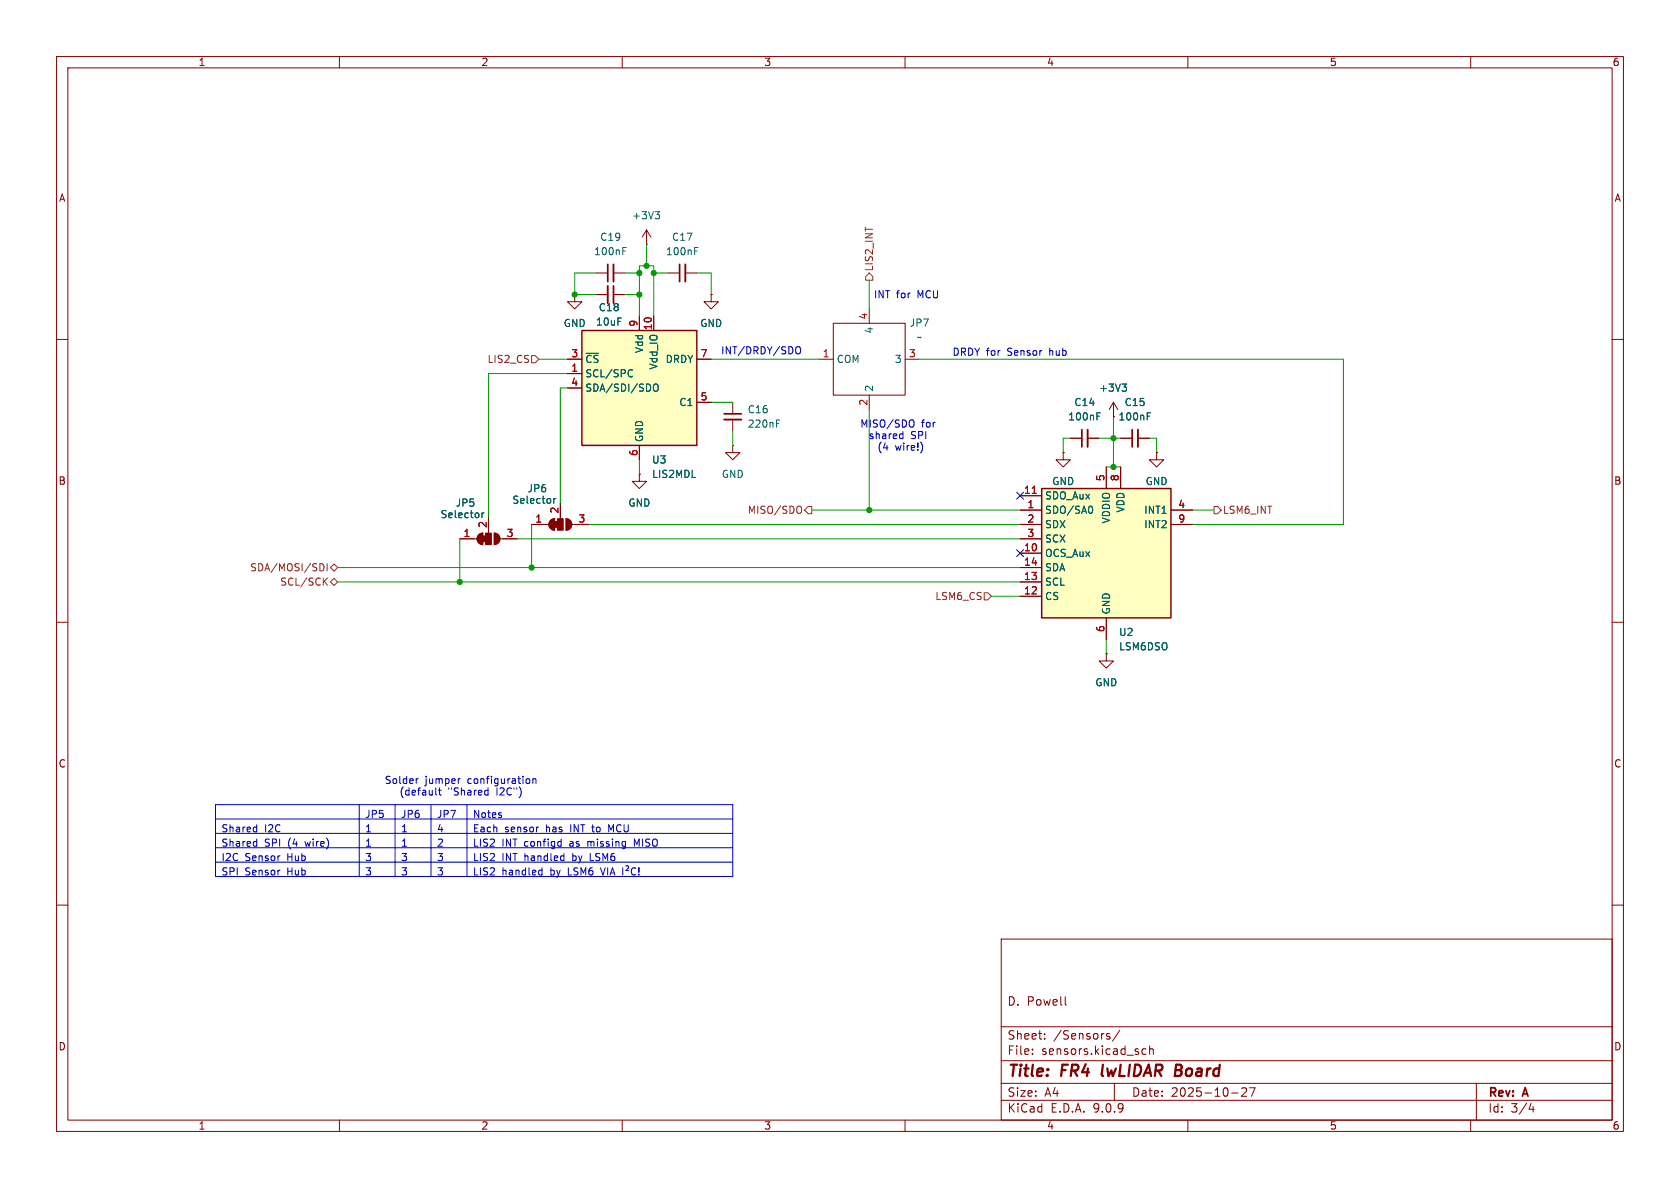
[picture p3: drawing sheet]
(kicad_sch
 (version 20250114)
 (generator "eeschema")
 (generator_version "9.0")
 (paper "A4")
 (title_block
  (title "FR4 lwLIDAR Board")
  (date "2025-10-27")
  (rev "A")
  (comment 1 "D. Powell"))
 (lib_symbols
  (symbol "Device:C_Small"
   (pin_numbers (hide yes))
   (pin_names
    (offset 0.254) (hide yes)) (exclude_from_sim no) (in_bom yes) (on_board yes)
   (property "Reference" "C" (at 0.254 1.778 0) (effects (font (size 1.27 1.27)) (justify left)))
   (property "Value" "C_Small" (at 0.254 -2.032 0) (effects (font (size 1.27 1.27)) (justify left)))
   (property "Footprint" "" (at 0 0 0) (effects (font (size 1.27 1.27)) (hide yes)))
   (property "Datasheet" "~" (at 0 0 0) (effects (font (size 1.27 1.27)) (hide yes)))
   (property "Description" "Unpolarized capacitor, small symbol" (at 0 0 0) (effects (font (size 1.27 1.27)) (hide yes)))
   (symbol "C_Small_0_1"
    (polyline (pts (xy -1.524 0.508) (xy 1.524 0.508)) (stroke (width 0.3048) (type default)) (fill (type none)))
    (polyline (pts (xy -1.524 -0.508) (xy 1.524 -0.508)) (stroke (width 0.3302) (type default)) (fill (type none))))
   (symbol "C_Small_1_1"
    (pin passive line (at 0 2.54 270) (length 2.032) (name "~" (effects (font (size 1.27 1.27)))) (number "1" (effects (font (size 1.27 1.27)))))
    (pin passive line (at 0 -2.54 90) (length 2.032) (name "~" (effects (font (size 1.27 1.27)))) (number "2" (effects (font (size 1.27 1.27))))))
   (embedded_fonts no))
  (symbol "Jumper:SolderJumper_3_Bridged12"
   (pin_names
    (offset 0) (hide yes)) (exclude_from_sim no) (in_bom no) (on_board yes)
   (property "Reference" "JP" (at -2.54 -2.54 0) (effects (font (size 1.27 1.27))))
   (property "Value" "SolderJumper_3_Bridged12" (at 0 2.794 0) (effects (font (size 1.27 1.27))))
   (property "Footprint" "" (at 0 0 0) (effects (font (size 1.27 1.27)) (hide yes)))
   (property "Datasheet" "~" (at 0 0 0) (effects (font (size 1.27 1.27)) (hide yes)))
   (property "Description" "3-pole Solder Jumper, pins 1+2 closed/bridged" (at 0 0 0) (effects (font (size 1.27 1.27)) (hide yes)))
   (symbol "SolderJumper_3_Bridged12_0_1"
    (polyline (pts (xy -2.54 0) (xy -2.032 0)) (stroke (width 0) (type default)) (fill (type none)))
    (polyline (pts (xy -1.016 1.016) (xy -1.016 -1.016)) (stroke (width 0) (type default)) (fill (type none)))
    (rectangle (start -1.016 0.508) (end -0.508 -0.508) (stroke (width 0) (type default)) (fill (type outline)))
    (arc (start -1.016 -1.016) (mid -2.0276 0) (end -1.016 1.016) (stroke (width 0) (type default)) (fill (type none)))
    (arc (start -1.016 -1.016) (mid -2.0276 0) (end -1.016 1.016) (stroke (width 0) (type default)) (fill (type outline)))
    (rectangle (start -0.508 1.016) (end 0.508 -1.016) (stroke (width 0) (type default)) (fill (type outline)))
    (polyline (pts (xy 0 -1.27) (xy 0 -1.016)) (stroke (width 0) (type default)) (fill (type none)))
    (arc (start 1.016 1.016) (mid 2.0276 0) (end 1.016 -1.016) (stroke (width 0) (type default)) (fill (type none)))
    (arc (start 1.016 1.016) (mid 2.0276 0) (end 1.016 -1.016) (stroke (width 0) (type default)) (fill (type outline)))
    (polyline (pts (xy 1.016 1.016) (xy 1.016 -1.016)) (stroke (width 0) (type default)) (fill (type none)))
    (polyline (pts (xy 2.54 0) (xy 2.032 0)) (stroke (width 0) (type default)) (fill (type none))))
   (symbol "SolderJumper_3_Bridged12_1_1"
    (pin passive line (at -5.08 0 0) (length 2.54) (name "A" (effects (font (size 1.27 1.27)))) (number "1" (effects (font (size 1.27 1.27)))))
    (pin passive line (at 0 -3.81 90) (length 2.54) (name "C" (effects (font (size 1.27 1.27)))) (number "2" (effects (font (size 1.27 1.27)))))
    (pin passive line (at 5.08 0 180) (length 2.54) (name "B" (effects (font (size 1.27 1.27)))) (number "3" (effects (font (size 1.27 1.27))))))
   (embedded_fonts no))
  (symbol "Sensor_Magnetic:LIS2MDL" (exclude_from_sim no) (in_bom yes) (on_board yes)
   (property "Reference" "U" (at -8.89 11.43 0) (effects (font (size 1.27 1.27))))
   (property "Value" "LIS2MDL" (at 7.62 11.43 0) (effects (font (size 1.27 1.27))))
   (property "Footprint" "Package_LGA:LGA-12_2x2mm_P0.5mm" (at 30.48 -7.62 0) (effects (font (size 1.27 1.27)) (hide yes)))
   (property "Datasheet" "https://www.st.com/resource/en/datasheet/lis2mdl.pdf" (at 38.1 -10.16 0) (effects (font (size 1.27 1.27)) (hide yes)))
   (property "Description" "Ultra-low-power, 3-axis digital output magnetometer, LGA-12" (at 0 0 0) (effects (font (size 1.27 1.27)) (hide yes)))
   (symbol "LIS2MDL_0_1"
    (rectangle (start -10.16 10.16) (end 10.16 -10.16) (stroke (width 0.254) (type default)) (fill (type background))))
   (symbol "LIS2MDL_1_1"
    (pin input line (at -12.7 5.08 0) (length 2.54) (name "~{CS}" (effects (font (size 1.27 1.27)))) (number "3" (effects (font (size 1.27 1.27)))))
    (pin input line (at -12.7 2.54 0) (length 2.54) (name "SCL/SPC" (effects (font (size 1.27 1.27)))) (number "1" (effects (font (size 1.27 1.27)))))
    (pin bidirectional line (at -12.7 0 0) (length 2.54) (name "SDA/SDI/SDO" (effects (font (size 1.27 1.27)))) (number "4" (effects (font (size 1.27 1.27)))))
    (pin no_connect line (at -10.16 -5.08 0) (length 2.54) (hide yes) (name "NC" (effects (font (size 1.27 1.27)))) (number "2" (effects (font (size 1.27 1.27)))))
    (pin no_connect line (at -10.16 -7.62 0) (length 2.54) (hide yes) (name "NC" (effects (font (size 1.27 1.27)))) (number "11" (effects (font (size 1.27 1.27)))))
    (pin power_in line (at 0 12.7 270) (length 2.54) (name "Vdd" (effects (font (size 1.27 1.27)))) (number "9" (effects (font (size 1.27 1.27)))))
    (pin power_in line (at 0 -12.7 90) (length 2.54) (name "GND" (effects (font (size 1.27 1.27)))) (number "6" (effects (font (size 1.27 1.27)))))
    (pin passive line (at 0 -12.7 90) (length 2.54) (hide yes) (name "GND" (effects (font (size 1.27 1.27)))) (number "8" (effects (font (size 1.27 1.27)))))
    (pin power_in line (at 2.54 12.7 270) (length 2.54) (name "Vdd_IO" (effects (font (size 1.27 1.27)))) (number "10" (effects (font (size 1.27 1.27)))))
    (pin no_connect line (at 10.16 -7.62 180) (length 2.54) (hide yes) (name "NC" (effects (font (size 1.27 1.27)))) (number "12" (effects (font (size 1.27 1.27)))))
    (pin output line (at 12.7 5.08 180) (length 2.54) (name "DRDY" (effects (font (size 1.27 1.27)))) (number "7" (effects (font (size 1.27 1.27))))
    (alternate "INT" output line)
    (alternate "SDO" output line))
    (pin power_out line (at 12.7 -2.54 180) (length 2.54) (name "C1" (effects (font (size 1.27 1.27)))) (number "5" (effects (font (size 1.27 1.27))))))
   (embedded_fonts no))
  (symbol "Sensor_Motion:LSM6DSM" (exclude_from_sim no) (in_bom yes) (on_board yes)
   (property "Reference" "U" (at -11.43 15.24 0) (effects (font (size 1.27 1.27)) (justify left)))
   (property "Value" "LSM6DSM" (at -11.43 12.7 0) (effects (font (size 1.27 1.27)) (justify left bottom)))
   (property "Footprint" "Package_LGA:LGA-14_3x2.5mm_P0.5mm_LayoutBorder3x4y" (at -10.16 -17.78 0) (effects (font (size 1.27 1.27)) (justify left) (hide yes)))
   (property "Datasheet" "https://www.st.com/resource/en/datasheet/lsm6dsm.pdf" (at 2.54 -16.51 0) (effects (font (size 1.27 1.27)) (hide yes)))
   (property "Description" "I2C/SPI, iNEMO inertial module: always-on 3D accelerometer and 3D gyroscope, with auxiliary SPI, 1.71V to 3.6V VCC" (at 0 0 0) (effects (font (size 1.27 1.27)) (hide yes)))
   (symbol "LSM6DSM_0_1"
    (rectangle (start 11.43 11.43) (end -11.43 -11.43) (stroke (width 0.254) (type default)) (fill (type background))))
   (symbol "LSM6DSM_1_1"
    (pin bidirectional line (at -15.24 10.16 0) (length 3.81) (name "SDO_Aux" (effects (font (size 1.27 1.27)))) (number "11" (effects (font (size 1.27 1.27)))))
    (pin bidirectional line (at -15.24 7.62 0) (length 3.81) (name "SDO/SA0" (effects (font (size 1.27 1.27)))) (number "1" (effects (font (size 1.27 1.27)))))
    (pin bidirectional line (at -15.24 5.08 0) (length 3.81) (name "SDX" (effects (font (size 1.27 1.27)))) (number "2" (effects (font (size 1.27 1.27)))))
    (pin input line (at -15.24 2.54 0) (length 3.81) (name "SCX" (effects (font (size 1.27 1.27)))) (number "3" (effects (font (size 1.27 1.27)))))
    (pin passive line (at -15.24 0 0) (length 3.81) (name "OCS_Aux" (effects (font (size 1.27 1.27)))) (number "10" (effects (font (size 1.27 1.27)))))
    (pin bidirectional line (at -15.24 -2.54 0) (length 3.81) (name "SDA" (effects (font (size 1.27 1.27)))) (number "14" (effects (font (size 1.27 1.27)))))
    (pin input line (at -15.24 -5.08 0) (length 3.81) (name "SCL" (effects (font (size 1.27 1.27)))) (number "13" (effects (font (size 1.27 1.27)))))
    (pin input line (at -15.24 -7.62 0) (length 3.81) (name "CS" (effects (font (size 1.27 1.27)))) (number "12" (effects (font (size 1.27 1.27)))))
    (pin power_in line (at 0 15.24 270) (length 3.81) (name "VDDIO" (effects (font (size 1.27 1.27)))) (number "5" (effects (font (size 1.27 1.27)))))
    (pin power_in line (at 0 -15.24 90) (length 3.81) (name "GND" (effects (font (size 1.27 1.27)))) (number "6" (effects (font (size 1.27 1.27)))))
    (pin passive line (at 0 -15.24 90) (length 3.81) (hide yes) (name "GND" (effects (font (size 1.27 1.27)))) (number "7" (effects (font (size 1.27 1.27)))))
    (pin power_in line (at 2.54 15.24 270) (length 3.81) (name "VDD" (effects (font (size 1.27 1.27)))) (number "8" (effects (font (size 1.27 1.27)))))
    (pin output line (at 15.24 7.62 180) (length 3.81) (name "INT1" (effects (font (size 1.27 1.27)))) (number "4" (effects (font (size 1.27 1.27)))))
    (pin output line (at 15.24 5.08 180) (length 3.81) (name "INT2" (effects (font (size 1.27 1.27)))) (number "9" (effects (font (size 1.27 1.27))))))
   (embedded_fonts no))
  (symbol "SolderJumpers:3way_selector" (exclude_from_sim no) (in_bom no) (on_board yes)
   (property "Reference" "J" (at 20.574 -9.652 0) (effects (font (size 1.27 1.27))))
   (property "Value" "" (at 0 0 0) (effects (font (size 1.27 1.27))))
   (property "Footprint" "" (at 0 0 0) (effects (font (size 1.27 1.27)) (hide yes)))
   (property "Datasheet" "" (at 0 0 0) (effects (font (size 1.27 1.27)) (hide yes)))
   (property "Description" "" (at 0 0 0) (effects (font (size 1.27 1.27)) (hide yes)))
   (symbol "3way_selector_1_1"
    (rectangle (start -6.35 6.35) (end 6.35 -6.35) (stroke (width 0) (type default)) (fill (type none)))
    (pin bidirectional line (at -8.89 0 0) (length 2.54) (name "4" (effects (font (size 1.27 1.27)))) (number "4" (effects (font (size 1.27 1.27)))))
    (pin bidirectional line (at 0 8.89 270) (length 2.54) (name "3" (effects (font (size 1.27 1.27)))) (number "3" (effects (font (size 1.27 1.27)))))
    (pin bidirectional line (at 0 -8.89 90) (length 2.54) (name "COM" (effects (font (size 1.27 1.27)))) (number "1" (effects (font (size 1.27 1.27)))))
    (pin bidirectional line (at 8.89 0 180) (length 2.54) (name "2" (effects (font (size 1.27 1.27)))) (number "2" (effects (font (size 1.27 1.27))))))
   (embedded_fonts no))
  (symbol "power:+3V3"
   (power)
   (pin_numbers (hide yes))
   (pin_names
    (offset 0) (hide yes)) (exclude_from_sim no) (in_bom yes) (on_board yes)
   (property "Reference" "#PWR" (at 0 -3.81 0) (effects (font (size 1.27 1.27)) (hide yes)))
   (property "Value" "+3V3" (at 0 3.556 0) (effects (font (size 1.27 1.27))))
   (property "Footprint" "" (at 0 0 0) (effects (font (size 1.27 1.27)) (hide yes)))
   (property "Datasheet" "" (at 0 0 0) (effects (font (size 1.27 1.27)) (hide yes)))
   (property "Description" "Power symbol creates a global label with name \"+3V3\"" (at 0 0 0) (effects (font (size 1.27 1.27)) (hide yes)))
   (symbol "+3V3_0_1"
    (polyline (pts (xy -0.762 1.27) (xy 0 2.54)) (stroke (width 0) (type default)) (fill (type none)))
    (polyline (pts (xy 0 2.54) (xy 0.762 1.27)) (stroke (width 0) (type default)) (fill (type none)))
    (polyline (pts (xy 0 0) (xy 0 2.54)) (stroke (width 0) (type default)) (fill (type none))))
   (symbol "+3V3_1_1"
    (pin power_in line (at 0 0 90) (length 0) (name "~" (effects (font (size 1.27 1.27)))) (number "1" (effects (font (size 1.27 1.27))))))
   (embedded_fonts no))
  (symbol "power:GND"
   (power)
   (pin_numbers (hide yes))
   (pin_names
    (offset 0) (hide yes)) (exclude_from_sim no) (in_bom yes) (on_board yes)
   (property "Reference" "#PWR" (at 0 -6.35 0) (effects (font (size 1.27 1.27)) (hide yes)))
   (property "Value" "GND" (at 0 -3.81 0) (effects (font (size 1.27 1.27))))
   (property "Footprint" "" (at 0 0 0) (effects (font (size 1.27 1.27)) (hide yes)))
   (property "Datasheet" "" (at 0 0 0) (effects (font (size 1.27 1.27)) (hide yes)))
   (property "Description" "Power symbol creates a global label with name \"GND\" , ground" (at 0 0 0) (effects (font (size 1.27 1.27)) (hide yes)))
   (symbol "GND_0_1"
    (polyline (pts (xy 0 0) (xy 0 -1.27) (xy 1.27 -1.27) (xy 0 -2.54) (xy -1.27 -1.27) (xy 0 -1.27)) (stroke (width 0) (type default)) (fill (type none))))
   (symbol "GND_1_1"
    (pin power_in line (at 0 0 270) (length 0) (name "~" (effects (font (size 1.27 1.27)))) (number "1" (effects (font (size 1.27 1.27))))))
   (embedded_fonts no)))
 (text "MISO/SDO for \nshared SPI \n(4 wire!)"
  (exclude_from_sim no)
  (at 159.258 77.216 0)
  (effects (font (size 1.27 1.27))))
 (text "INT for MCU"
  (exclude_from_sim no)
  (at 160.274 52.324 0)
  (effects (font (size 1.27 1.27))))
 (text "DRDY for Sensor hub"
  (exclude_from_sim no)
  (at 178.562 62.484 0)
  (effects (font (size 1.27 1.27))))
 (text "Solder jumper configuration\n(default \"Shared I2C\")"
  (exclude_from_sim no)
  (at 81.534 139.192 0)
  (effects (font (size 1.27 1.27))))
 (text "INT/DRDY/SDO"
  (exclude_from_sim no)
  (at 134.62 62.23 0)
  (effects (font (size 1.27 1.27))))
 (junction
  (at 196.85 82.55)
  (diameter 0)
  (color 0 0 0 0))
 (junction
  (at 114.3 46.99)
  (diameter 0)
  (color 0 0 0 0))
 (junction
  (at 93.98 100.33)
  (diameter 0)
  (color 0 0 0 0))
 (junction
  (at 113.03 52.07)
  (diameter 0)
  (color 0 0 0 0))
 (junction
  (at 81.28 102.87)
  (diameter 0)
  (color 0 0 0 0))
 (junction
  (at 196.85 77.47)
  (diameter 0)
  (color 0 0 0 0))
 (junction
  (at 113.03 48.26)
  (diameter 0)
  (color 0 0 0 0))
 (junction
  (at 101.6 52.07)
  (diameter 0)
  (color 0 0 0 0))
 (junction
  (at 115.57 48.26)
  (diameter 0)
  (color 0 0 0 0))
 (junction
  (at 153.67 90.17)
  (diameter 0)
  (color 0 0 0 0))
 (no_connect
  (at 180.34 97.79))
 (no_connect
  (at 180.34 87.63))
 (wire
  (pts (xy 95.25 63.5) (xy 100.33 63.5))
  (stroke (width 0) (type default)))
 (wire
  (pts (xy 143.51 90.17) (xy 153.67 90.17))
  (stroke (width 0) (type default)))
 (wire
  (pts (xy 196.85 82.55) (xy 198.12 82.55))
  (stroke (width 0) (type default)))
 (wire
  (pts (xy 129.54 76.2) (xy 129.54 78.74))
  (stroke (width 0) (type default)))
 (wire
  (pts (xy 153.67 49.53) (xy 153.67 54.61))
  (stroke (width 0) (type default)))
 (wire
  (pts (xy 162.56 63.5) (xy 237.49 63.5))
  (stroke (width 0) (type default)))
 (wire
  (pts (xy 104.14 92.71) (xy 180.34 92.71))
  (stroke (width 0) (type default)))
 (wire
  (pts (xy 59.69 102.87) (xy 81.28 102.87))
  (stroke (width 0) (type default)))
 (wire
  (pts (xy 91.44 95.25) (xy 180.34 95.25))
  (stroke (width 0) (type default)))
 (wire
  (pts (xy 59.69 100.33) (xy 93.98 100.33))
  (stroke (width 0) (type default)))
 (wire
  (pts (xy 113.03 48.26) (xy 113.03 52.07))
  (stroke (width 0) (type default)))
 (wire
  (pts (xy 81.28 102.87) (xy 180.34 102.87))
  (stroke (width 0) (type default)))
 (wire
  (pts (xy 113.03 81.28) (xy 113.03 83.82))
  (stroke (width 0) (type default)))
 (wire
  (pts (xy 101.6 48.26) (xy 101.6 52.07))
  (stroke (width 0) (type default)))
 (wire
  (pts (xy 175.26 105.41) (xy 180.34 105.41))
  (stroke (width 0) (type default)))
 (wire
  (pts (xy 204.47 77.47) (xy 204.47 80.01))
  (stroke (width 0) (type default)))
 (wire
  (pts (xy 237.49 92.71) (xy 210.82 92.71))
  (stroke (width 0) (type default)))
 (wire
  (pts (xy 105.41 48.26) (xy 101.6 48.26))
  (stroke (width 0) (type default)))
 (wire
  (pts (xy 187.96 77.47) (xy 189.23 77.47))
  (stroke (width 0) (type default)))
 (wire
  (pts (xy 125.73 71.12) (xy 129.54 71.12))
  (stroke (width 0) (type default)))
 (wire
  (pts (xy 114.3 46.99) (xy 113.03 46.99))
  (stroke (width 0) (type default)))
 (wire
  (pts (xy 125.73 63.5) (xy 144.78 63.5))
  (stroke (width 0) (type default)))
 (wire
  (pts (xy 237.49 63.5) (xy 237.49 92.71))
  (stroke (width 0) (type default)))
 (wire
  (pts (xy 114.3 43.18) (xy 114.3 46.99))
  (stroke (width 0) (type default)))
 (wire
  (pts (xy 113.03 46.99) (xy 113.03 48.26))
  (stroke (width 0) (type default)))
 (wire
  (pts (xy 115.57 48.26) (xy 115.57 55.88))
  (stroke (width 0) (type default)))
 (wire
  (pts (xy 101.6 52.07) (xy 105.41 52.07))
  (stroke (width 0) (type default)))
 (wire
  (pts (xy 187.96 80.01) (xy 187.96 77.47))
  (stroke (width 0) (type default)))
 (wire
  (pts (xy 196.85 77.47) (xy 198.12 77.47))
  (stroke (width 0) (type default)))
 (wire
  (pts (xy 194.31 77.47) (xy 196.85 77.47))
  (stroke (width 0) (type default)))
 (wire
  (pts (xy 81.28 95.25) (xy 81.28 102.87))
  (stroke (width 0) (type default)))
 (wire
  (pts (xy 125.73 48.26) (xy 123.19 48.26))
  (stroke (width 0) (type default)))
 (wire
  (pts (xy 93.98 92.71) (xy 93.98 100.33))
  (stroke (width 0) (type default)))
 (wire
  (pts (xy 125.73 52.07) (xy 125.73 48.26))
  (stroke (width 0) (type default)))
 (wire
  (pts (xy 115.57 46.99) (xy 115.57 48.26))
  (stroke (width 0) (type default)))
 (wire
  (pts (xy 110.49 48.26) (xy 113.03 48.26))
  (stroke (width 0) (type default)))
 (wire
  (pts (xy 100.33 66.04) (xy 86.36 66.04))
  (stroke (width 0) (type default)))
 (wire
  (pts (xy 195.58 113.03) (xy 195.58 115.57))
  (stroke (width 0) (type default)))
 (wire
  (pts (xy 204.47 77.47) (xy 203.2 77.47))
  (stroke (width 0) (type default)))
 (wire
  (pts (xy 86.36 66.04) (xy 86.36 91.44))
  (stroke (width 0) (type default)))
 (wire
  (pts (xy 99.06 68.58) (xy 99.06 88.9))
  (stroke (width 0) (type default)))
 (wire
  (pts (xy 113.03 52.07) (xy 113.03 55.88))
  (stroke (width 0) (type default)))
 (wire
  (pts (xy 153.67 72.39) (xy 153.67 90.17))
  (stroke (width 0) (type default)))
 (wire
  (pts (xy 110.49 52.07) (xy 113.03 52.07))
  (stroke (width 0) (type default)))
 (wire
  (pts (xy 196.85 77.47) (xy 196.85 82.55))
  (stroke (width 0) (type default)))
 (wire
  (pts (xy 115.57 48.26) (xy 118.11 48.26))
  (stroke (width 0) (type default)))
 (wire
  (pts (xy 93.98 100.33) (xy 180.34 100.33))
  (stroke (width 0) (type default)))
 (wire
  (pts (xy 196.85 73.66) (xy 196.85 77.47))
  (stroke (width 0) (type default)))
 (wire
  (pts (xy 114.3 46.99) (xy 115.57 46.99))
  (stroke (width 0) (type default)))
 (wire
  (pts (xy 210.82 90.17) (xy 214.63 90.17))
  (stroke (width 0) (type default)))
 (wire
  (pts (xy 196.85 82.55) (xy 195.58 82.55))
  (stroke (width 0) (type default)))
 (wire
  (pts (xy 99.06 68.58) (xy 100.33 68.58))
  (stroke (width 0) (type default)))
 (wire
  (pts (xy 153.67 90.17) (xy 180.34 90.17))
  (stroke (width 0) (type default)))
 (table
  (column_count 5)
  (border
   (external yes)
   (header yes) (stroke (width 0) (type solid)))
  (separators
   (rows yes)
   (cols yes) (stroke (width 0) (type solid)))
  (column_widths 25.4 6.35 6.35 6.35 46.99)
  (row_heights 2.54 2.54 2.54 2.54 2.54)
  (cells
   (table_cell "" (exclude_from_sim no) (at 38.1 142.24 0) (size 25.4 2.54)
    (margins 0.9525 0.9525 0.9525 0.9525)
    (span 1 1) (fill (type none)) (effects (font (size 1.27 1.27)) (justify left top)))
   (table_cell "JP5" (exclude_from_sim no) (at 63.5 142.24 0) (size 6.35 2.54)
    (margins 0.9525 0.9525 0.9525 0.9525)
    (span 1 1) (fill (type none)) (effects (font (size 1.27 1.27)) (justify left top)))
   (table_cell "JP6" (exclude_from_sim no) (at 69.85 142.24 0) (size 6.35 2.54)
    (margins 0.9525 0.9525 0.9525 0.9525)
    (span 1 1) (fill (type none)) (effects (font (size 1.27 1.27)) (justify left top)))
   (table_cell "JP7" (exclude_from_sim no) (at 76.2 142.24 0) (size 6.35 2.54)
    (margins 0.9525 0.9525 0.9525 0.9525)
    (span 1 1) (fill (type none)) (effects (font (size 1.27 1.27)) (justify left top)))
   (table_cell "Notes" (exclude_from_sim no) (at 82.55 142.24 0) (size 46.99 2.54)
    (margins 0.9525 0.9525 0.9525 0.9525)
    (span 1 1) (fill (type none)) (effects (font (size 1.27 1.27)) (justify left top)))
   (table_cell "Shared I2C" (exclude_from_sim no) (at 38.1 144.78 0) (size 25.4 2.54)
    (margins 0.9525 0.9525 0.9525 0.9525)
    (span 1 1) (fill (type none)) (effects (font (size 1.27 1.27)) (justify left top)))
   (table_cell "1" (exclude_from_sim no) (at 63.5 144.78 0) (size 6.35 2.54)
    (margins 0.9525 0.9525 0.9525 0.9525)
    (span 1 1) (fill (type none)) (effects (font (size 1.27 1.27)) (justify left top)))
   (table_cell "1" (exclude_from_sim no) (at 69.85 144.78 0) (size 6.35 2.54)
    (margins 0.9525 0.9525 0.9525 0.9525)
    (span 1 1) (fill (type none)) (effects (font (size 1.27 1.27)) (justify left top)))
   (table_cell "4" (exclude_from_sim no) (at 76.2 144.78 0) (size 6.35 2.54)
    (margins 0.9525 0.9525 0.9525 0.9525)
    (span 1 1) (fill (type none)) (effects (font (size 1.27 1.27)) (justify left top)))
   (table_cell "Each sensor has INT to MCU" (exclude_from_sim no) (at 82.55 144.78 0) (size 46.99 2.54)
    (margins 0.9525 0.9525 0.9525 0.9525)
    (span 1 1) (fill (type none)) (effects (font (size 1.27 1.27)) (justify left top)))
   (table_cell "Shared SPI (4 wire)" (exclude_from_sim no) (at 38.1 147.32 0) (size 25.4 2.54)
    (margins 0.9525 0.9525 0.9525 0.9525)
    (span 1 1) (fill (type none)) (effects (font (size 1.27 1.27)) (justify left top)))
   (table_cell "1" (exclude_from_sim no) (at 63.5 147.32 0) (size 6.35 2.54)
    (margins 0.9525 0.9525 0.9525 0.9525)
    (span 1 1) (fill (type none)) (effects (font (size 1.27 1.27)) (justify left top)))
   (table_cell "1" (exclude_from_sim no) (at 69.85 147.32 0) (size 6.35 2.54)
    (margins 0.9525 0.9525 0.9525 0.9525)
    (span 1 1) (fill (type none)) (effects (font (size 1.27 1.27)) (justify left top)))
   (table_cell "2" (exclude_from_sim no) (at 76.2 147.32 0) (size 6.35 2.54)
    (margins 0.9525 0.9525 0.9525 0.9525)
    (span 1 1) (fill (type none)) (effects (font (size 1.27 1.27)) (justify left top)))
   (table_cell "LIS2 INT configd as missing MISO" (exclude_from_sim no) (at 82.55 147.32 0) (size 46.99 2.54)
    (margins 0.9525 0.9525 0.9525 0.9525)
    (span 1 1) (fill (type none)) (effects (font (size 1.27 1.27)) (justify left top)))
   (table_cell "I2C Sensor Hub" (exclude_from_sim no) (at 38.1 149.86 0) (size 25.4 2.54)
    (margins 0.9525 0.9525 0.9525 0.9525)
    (span 1 1) (fill (type none)) (effects (font (size 1.27 1.27)) (justify left top)))
   (table_cell "3" (exclude_from_sim no) (at 63.5 149.86 0) (size 6.35 2.54)
    (margins 0.9525 0.9525 0.9525 0.9525)
    (span 1 1) (fill (type none)) (effects (font (size 1.27 1.27)) (justify left top)))
   (table_cell "3" (exclude_from_sim no) (at 69.85 149.86 0) (size 6.35 2.54)
    (margins 0.9525 0.9525 0.9525 0.9525)
    (span 1 1) (fill (type none)) (effects (font (size 1.27 1.27)) (justify left top)))
   (table_cell "3" (exclude_from_sim no) (at 76.2 149.86 0) (size 6.35 2.54)
    (margins 0.9525 0.9525 0.9525 0.9525)
    (span 1 1) (fill (type none)) (effects (font (size 1.27 1.27)) (justify left top)))
   (table_cell "LIS2 INT handled by LSM6" (exclude_from_sim no) (at 82.55 149.86 0) (size 46.99 2.54)
    (margins 0.9525 0.9525 0.9525 0.9525)
    (span 1 1) (fill (type none)) (effects (font (size 1.27 1.27)) (justify left top)))
   (table_cell "SPI Sensor Hub" (exclude_from_sim no) (at 38.1 152.4 0) (size 25.4 2.54)
    (margins 0.9525 0.9525 0.9525 0.9525)
    (span 1 1) (fill (type none)) (effects (font (size 1.27 1.27)) (justify left top)))
   (table_cell "3" (exclude_from_sim no) (at 63.5 152.4 0) (size 6.35 2.54)
    (margins 0.9525 0.9525 0.9525 0.9525)
    (span 1 1) (fill (type none)) (effects (font (size 1.27 1.27)) (justify left top)))
   (table_cell "3" (exclude_from_sim no) (at 69.85 152.4 0) (size 6.35 2.54)
    (margins 0.9525 0.9525 0.9525 0.9525)
    (span 1 1) (fill (type none)) (effects (font (size 1.27 1.27)) (justify left top)))
   (table_cell "3" (exclude_from_sim no) (at 76.2 152.4 0) (size 6.35 2.54)
    (margins 0.9525 0.9525 0.9525 0.9525)
    (span 1 1) (fill (type none)) (effects (font (size 1.27 1.27)) (justify left top)))
   (table_cell "LIS2 handled by LSM6 VIA I²C!" (exclude_from_sim no) (at 82.55 152.4 0) (size 46.99 2.54)
    (margins 0.9525 0.9525 0.9525 0.9525)
    (span 1 1) (fill (type none)) (effects (font (size 1.27 1.27)) (justify left top)))))
 (hierarchical_label "SCL{slash}SCK"
  (shape bidirectional)
  (at 59.69 102.87 180)
  (effects (font (size 1.27 1.27)) (justify right)))
 (hierarchical_label "LSM6_CS"
  (shape input)
  (at 175.26 105.41 180)
  (effects (font (size 1.27 1.27)) (justify right)))
 (hierarchical_label "LSM6_INT"
  (shape output)
  (at 214.63 90.17 0)
  (effects (font (size 1.27 1.27)) (justify left)))
 (hierarchical_label "MISO{slash}SDO"
  (shape output)
  (at 143.51 90.17 180)
  (effects (font (size 1.27 1.27)) (justify right)))
 (hierarchical_label "SDA{slash}MOSI{slash}SDI"
  (shape bidirectional)
  (at 59.69 100.33 180)
  (effects (font (size 1.27 1.27)) (justify right)))
 (hierarchical_label "LIS2_CS"
  (shape input)
  (at 95.25 63.5 180)
  (effects (font (size 1.27 1.27)) (justify right)))
 (hierarchical_label "LIS2_INT"
  (shape output)
  (at 153.67 49.53 90)
  (effects (font (size 1.27 1.27)) (justify left)))
 (symbol
  (lib_id "Device:C_Small")
  (at 129.54 73.66 0)
  (unit 1)
  (exclude_from_sim no)
  (in_bom yes)
  (on_board yes)
  (dnp no)
  (fields_autoplaced yes)
  (property "Reference" "C16" (at 132.08 72.3962 0) (effects (font (size 1.27 1.27)) (justify left)))
  (property "Value" "220nF" (at 132.08 74.9362 0) (effects (font (size 1.27 1.27)) (justify left)))
  (property "Footprint" "Capacitor_SMD:C_0603_1608Metric_Pad1.08x0.95mm_HandSolder" (at 129.54 73.66 0) (effects (font (size 1.27 1.27)) (hide yes)))
  (property "Datasheet" "~" (at 129.54 73.66 0) (effects (font (size 1.27 1.27)) (hide yes)))
  (property "Description" "Unpolarized capacitor, small symbol" (at 129.54 73.66 0) (effects (font (size 1.27 1.27)) (hide yes)))
  (pin "1")
  (pin "2"))
 (symbol
  (lib_id "power:GND")
  (at 204.47 80.01 0)
  (unit 1)
  (exclude_from_sim no)
  (in_bom yes)
  (on_board yes)
  (dnp no)
  (fields_autoplaced yes)
  (property "Reference" "#PWR043" (at 204.47 86.36 0) (effects (font (size 1.27 1.27)) (hide yes)))
  (property "Value" "GND" (at 204.47 85.09 0) (effects (font (size 1.27 1.27))))
  (property "Footprint" "" (at 204.47 80.01 0) (effects (font (size 1.27 1.27)) (hide yes)))
  (property "Datasheet" "" (at 204.47 80.01 0) (effects (font (size 1.27 1.27)) (hide yes)))
  (property "Description" "Power symbol creates a global label with name \"GND\" , ground" (at 204.47 80.01 0) (effects (font (size 1.27 1.27)) (hide yes)))
  (pin "1"))
 (symbol
  (lib_id "power:GND")
  (at 101.6 52.07 0)
  (unit 1)
  (exclude_from_sim no)
  (in_bom yes)
  (on_board yes)
  (dnp no)
  (fields_autoplaced yes)
  (property "Reference" "#PWR048" (at 101.6 58.42 0) (effects (font (size 1.27 1.27)) (hide yes)))
  (property "Value" "GND" (at 101.6 57.15 0) (effects (font (size 1.27 1.27))))
  (property "Footprint" "" (at 101.6 52.07 0) (effects (font (size 1.27 1.27)) (hide yes)))
  (property "Datasheet" "" (at 101.6 52.07 0) (effects (font (size 1.27 1.27)) (hide yes)))
  (property "Description" "Power symbol creates a global label with name \"GND\" , ground" (at 101.6 52.07 0) (effects (font (size 1.27 1.27)) (hide yes)))
  (pin "1"))
 (symbol
  (lib_id "power:GND")
  (at 129.54 78.74 0)
  (unit 1)
  (exclude_from_sim no)
  (in_bom yes)
  (on_board yes)
  (dnp no)
  (fields_autoplaced yes)
  (property "Reference" "#PWR047" (at 129.54 85.09 0) (effects (font (size 1.27 1.27)) (hide yes)))
  (property "Value" "GND" (at 129.54 83.82 0) (effects (font (size 1.27 1.27))))
  (property "Footprint" "" (at 129.54 78.74 0) (effects (font (size 1.27 1.27)) (hide yes)))
  (property "Datasheet" "" (at 129.54 78.74 0) (effects (font (size 1.27 1.27)) (hide yes)))
  (property "Description" "Power symbol creates a global label with name \"GND\" , ground" (at 129.54 78.74 0) (effects (font (size 1.27 1.27)) (hide yes)))
  (pin "1"))
 (symbol
  (lib_id "Device:C_Small")
  (at 107.95 48.26 90)
  (unit 1)
  (exclude_from_sim no)
  (in_bom yes)
  (on_board yes)
  (dnp no)
  (fields_autoplaced yes)
  (property "Reference" "C19" (at 107.9563 41.91 90) (effects (font (size 1.27 1.27))))
  (property "Value" "100nF" (at 107.9563 44.45 90) (effects (font (size 1.27 1.27))))
  (property "Footprint" "Capacitor_SMD:C_0603_1608Metric_Pad1.08x0.95mm_HandSolder" (at 107.95 48.26 0) (effects (font (size 1.27 1.27)) (hide yes)))
  (property "Datasheet" "~" (at 107.95 48.26 0) (effects (font (size 1.27 1.27)) (hide yes)))
  (property "Description" "Unpolarized capacitor, small symbol" (at 107.95 48.26 0) (effects (font (size 1.27 1.27)) (hide yes)))
  (pin "2")
  (pin "1"))
 (symbol
  (lib_id "Sensor_Motion:LSM6DSM")
  (at 195.58 97.79 0)
  (unit 1)
  (exclude_from_sim no)
  (in_bom yes)
  (on_board yes)
  (dnp no)
  (fields_autoplaced yes)
  (property "Reference" "U2" (at 197.7233 111.76 0) (effects (font (size 1.27 1.27)) (justify left)))
  (property "Value" "LSM6DSO" (at 197.7233 114.3 0) (effects (font (size 1.27 1.27)) (justify left)))
  (property "Footprint" "Package_LGA:LGA-14_3x2.5mm_P0.5mm_LayoutBorder3x4y" (at 185.42 115.57 0) (effects (font (size 1.27 1.27)) (justify left) (hide yes)))
  (property "Datasheet" "https://www.st.com/resource/en/datasheet/lsm6dsm.pdf" (at 198.12 114.3 0) (effects (font (size 1.27 1.27)) (hide yes)))
  (property "Description" "I2C/SPI, iNEMO inertial module: always-on 3D accelerometer and 3D gyroscope, with auxiliary SPI, 1.71V to 3.6V VCC" (at 195.58 97.79 0) (effects (font (size 1.27 1.27)) (hide yes)))
  (pin "1")
  (pin "2")
  (pin "11")
  (pin "13")
  (pin "7")
  (pin "10")
  (pin "5")
  (pin "6")
  (pin "9")
  (pin "8")
  (pin "4")
  (pin "12")
  (pin "3")
  (pin "14"))
 (symbol
  (lib_id "power:+3V3")
  (at 196.85 73.66 0)
  (unit 1)
  (exclude_from_sim no)
  (in_bom yes)
  (on_board yes)
  (dnp no)
  (fields_autoplaced yes)
  (property "Reference" "#PWR041" (at 196.85 77.47 0) (effects (font (size 1.27 1.27)) (hide yes)))
  (property "Value" "+3V3" (at 196.85 68.58 0) (effects (font (size 1.27 1.27))))
  (property "Footprint" "" (at 196.85 73.66 0) (effects (font (size 1.27 1.27)) (hide yes)))
  (property "Datasheet" "" (at 196.85 73.66 0) (effects (font (size 1.27 1.27)) (hide yes)))
  (property "Description" "Power symbol creates a global label with name \"+3V3\"" (at 196.85 73.66 0) (effects (font (size 1.27 1.27)) (hide yes)))
  (pin "1"))
 (symbol
  (lib_id "power:GND")
  (at 125.73 52.07 0)
  (unit 1)
  (exclude_from_sim no)
  (in_bom yes)
  (on_board yes)
  (dnp no)
  (fields_autoplaced yes)
  (property "Reference" "#PWR049" (at 125.73 58.42 0) (effects (font (size 1.27 1.27)) (hide yes)))
  (property "Value" "GND" (at 125.73 57.15 0) (effects (font (size 1.27 1.27))))
  (property "Footprint" "" (at 125.73 52.07 0) (effects (font (size 1.27 1.27)) (hide yes)))
  (property "Datasheet" "" (at 125.73 52.07 0) (effects (font (size 1.27 1.27)) (hide yes)))
  (property "Description" "Power symbol creates a global label with name \"GND\" , ground" (at 125.73 52.07 0) (effects (font (size 1.27 1.27)) (hide yes)))
  (pin "1"))
 (symbol
  (lib_id "Device:C_Small")
  (at 200.66 77.47 90)
  (unit 1)
  (exclude_from_sim no)
  (in_bom yes)
  (on_board yes)
  (dnp no)
  (fields_autoplaced yes)
  (property "Reference" "C15" (at 200.6663 71.12 90) (effects (font (size 1.27 1.27))))
  (property "Value" "100nF" (at 200.6663 73.66 90) (effects (font (size 1.27 1.27))))
  (property "Footprint" "Capacitor_SMD:C_0603_1608Metric_Pad1.08x0.95mm_HandSolder" (at 200.66 77.47 0) (effects (font (size 1.27 1.27)) (hide yes)))
  (property "Datasheet" "~" (at 200.66 77.47 0) (effects (font (size 1.27 1.27)) (hide yes)))
  (property "Description" "Unpolarized capacitor, small symbol" (at 200.66 77.47 0) (effects (font (size 1.27 1.27)) (hide yes)))
  (pin "2")
  (pin "1"))
 (symbol
  (lib_id "power:GND")
  (at 113.03 83.82 0)
  (unit 1)
  (exclude_from_sim no)
  (in_bom yes)
  (on_board yes)
  (dnp no)
  (fields_autoplaced yes)
  (property "Reference" "#PWR045" (at 113.03 90.17 0) (effects (font (size 1.27 1.27)) (hide yes)))
  (property "Value" "GND" (at 113.03 88.9 0) (effects (font (size 1.27 1.27))))
  (property "Footprint" "" (at 113.03 83.82 0) (effects (font (size 1.27 1.27)) (hide yes)))
  (property "Datasheet" "" (at 113.03 83.82 0) (effects (font (size 1.27 1.27)) (hide yes)))
  (property "Description" "Power symbol creates a global label with name \"GND\" , ground" (at 113.03 83.82 0) (effects (font (size 1.27 1.27)) (hide yes)))
  (pin "1"))
 (symbol
  (lib_id "Sensor_Magnetic:LIS2MDL")
  (at 113.03 68.58 0)
  (unit 1)
  (exclude_from_sim no)
  (in_bom yes)
  (on_board yes)
  (dnp no)
  (fields_autoplaced yes)
  (property "Reference" "U3" (at 115.1733 81.28 0) (effects (font (size 1.27 1.27)) (justify left)))
  (property "Value" "LIS2MDL" (at 115.1733 83.82 0) (effects (font (size 1.27 1.27)) (justify left)))
  (property "Footprint" "Package_LGA:LGA-12_2x2mm_P0.5mm" (at 143.51 76.2 0) (effects (font (size 1.27 1.27)) (hide yes)))
  (property "Datasheet" "https://www.st.com/resource/en/datasheet/lis2mdl.pdf" (at 151.13 78.74 0) (effects (font (size 1.27 1.27)) (hide yes)))
  (property "Description" "Ultra-low-power, 3-axis digital output magnetometer, LGA-12" (at 113.03 68.58 0) (effects (font (size 1.27 1.27)) (hide yes)))
  (pin "10")
  (pin "5")
  (pin "9")
  (pin "1")
  (pin "4")
  (pin "12")
  (pin "7")
  (pin "8")
  (pin "6")
  (pin "11")
  (pin "2")
  (pin "3"))
 (symbol
  (lib_id "Device:C_Small")
  (at 120.65 48.26 90)
  (unit 1)
  (exclude_from_sim no)
  (in_bom yes)
  (on_board yes)
  (dnp no)
  (fields_autoplaced yes)
  (property "Reference" "C17" (at 120.6563 41.91 90) (effects (font (size 1.27 1.27))))
  (property "Value" "100nF" (at 120.6563 44.45 90) (effects (font (size 1.27 1.27))))
  (property "Footprint" "Capacitor_SMD:C_0603_1608Metric_Pad1.08x0.95mm_HandSolder" (at 120.65 48.26 0) (effects (font (size 1.27 1.27)) (hide yes)))
  (property "Datasheet" "~" (at 120.65 48.26 0) (effects (font (size 1.27 1.27)) (hide yes)))
  (property "Description" "Unpolarized capacitor, small symbol" (at 120.65 48.26 0) (effects (font (size 1.27 1.27)) (hide yes)))
  (pin "2")
  (pin "1"))
 (symbol
  (lib_id "power:GND")
  (at 187.96 80.01 0)
  (unit 1)
  (exclude_from_sim no)
  (in_bom yes)
  (on_board yes)
  (dnp no)
  (fields_autoplaced yes)
  (property "Reference" "#PWR044" (at 187.96 86.36 0) (effects (font (size 1.27 1.27)) (hide yes)))
  (property "Value" "GND" (at 187.96 85.09 0) (effects (font (size 1.27 1.27))))
  (property "Footprint" "" (at 187.96 80.01 0) (effects (font (size 1.27 1.27)) (hide yes)))
  (property "Datasheet" "" (at 187.96 80.01 0) (effects (font (size 1.27 1.27)) (hide yes)))
  (property "Description" "Power symbol creates a global label with name \"GND\" , ground" (at 187.96 80.01 0) (effects (font (size 1.27 1.27)) (hide yes)))
  (pin "1"))
 (symbol
  (lib_id "power:GND")
  (at 195.58 115.57 0)
  (unit 1)
  (exclude_from_sim no)
  (in_bom yes)
  (on_board yes)
  (dnp no)
  (fields_autoplaced yes)
  (property "Reference" "#PWR042" (at 195.58 121.92 0) (effects (font (size 1.27 1.27)) (hide yes)))
  (property "Value" "GND" (at 195.58 120.65 0) (effects (font (size 1.27 1.27))))
  (property "Footprint" "" (at 195.58 115.57 0) (effects (font (size 1.27 1.27)) (hide yes)))
  (property "Datasheet" "" (at 195.58 115.57 0) (effects (font (size 1.27 1.27)) (hide yes)))
  (property "Description" "Power symbol creates a global label with name \"GND\" , ground" (at 195.58 115.57 0) (effects (font (size 1.27 1.27)) (hide yes)))
  (pin "1"))
 (symbol
  (lib_id "power:+3V3")
  (at 114.3 43.18 0)
  (unit 1)
  (exclude_from_sim no)
  (in_bom yes)
  (on_board yes)
  (dnp no)
  (fields_autoplaced yes)
  (property "Reference" "#PWR046" (at 114.3 46.99 0) (effects (font (size 1.27 1.27)) (hide yes)))
  (property "Value" "+3V3" (at 114.3 38.1 0) (effects (font (size 1.27 1.27))))
  (property "Footprint" "" (at 114.3 43.18 0) (effects (font (size 1.27 1.27)) (hide yes)))
  (property "Datasheet" "" (at 114.3 43.18 0) (effects (font (size 1.27 1.27)) (hide yes)))
  (property "Description" "Power symbol creates a global label with name \"+3V3\"" (at 114.3 43.18 0) (effects (font (size 1.27 1.27)) (hide yes)))
  (pin "1"))
 (symbol
  (lib_id "Jumper:SolderJumper_3_Bridged12")
  (at 99.06 92.71 0)
  (mirror x)
  (unit 1)
  (exclude_from_sim no)
  (in_bom no)
  (on_board yes)
  (dnp no)
  (property "Reference" "JP6" (at 94.996 86.36 0) (effects (font (size 1.27 1.27))))
  (property "Value" "Selector" (at 94.488 88.392 0) (effects (font (size 1.27 1.27))))
  (property "Footprint" "Jumper:SolderJumper-3_P1.3mm_Bridged12_RoundedPad1.0x1.5mm_NumberLabels" (at 99.06 92.71 0) (effects (font (size 1.27 1.27)) (hide yes)))
  (property "Datasheet" "~" (at 99.06 92.71 0) (effects (font (size 1.27 1.27)) (hide yes)))
  (property "Description" "3-pole Solder Jumper, pins 1+2 closed/bridged" (at 99.06 92.71 0) (effects (font (size 1.27 1.27)) (hide yes)))
  (pin "3")
  (pin "2")
  (pin "1"))
 (symbol
  (lib_id "Jumper:SolderJumper_3_Bridged12")
  (at 86.36 95.25 0)
  (mirror x)
  (unit 1)
  (exclude_from_sim no)
  (in_bom no)
  (on_board yes)
  (dnp no)
  (property "Reference" "JP5" (at 82.296 88.9 0) (effects (font (size 1.27 1.27))))
  (property "Value" "Selector" (at 81.788 90.932 0) (effects (font (size 1.27 1.27))))
  (property "Footprint" "Jumper:SolderJumper-3_P1.3mm_Bridged12_RoundedPad1.0x1.5mm_NumberLabels" (at 86.36 95.25 0) (effects (font (size 1.27 1.27)) (hide yes)))
  (property "Datasheet" "~" (at 86.36 95.25 0) (effects (font (size 1.27 1.27)) (hide yes)))
  (property "Description" "3-pole Solder Jumper, pins 1+2 closed/bridged" (at 86.36 95.25 0) (effects (font (size 1.27 1.27)) (hide yes)))
  (pin "3")
  (pin "2")
  (pin "1"))
 (symbol
  (lib_id "Device:C_Small")
  (at 107.95 52.07 270)
  (mirror x)
  (unit 1)
  (exclude_from_sim no)
  (in_bom yes)
  (on_board yes)
  (dnp no)
  (property "Reference" "C18" (at 107.696 54.356 90) (effects (font (size 1.27 1.27))))
  (property "Value" "10uF" (at 107.696 56.896 90) (effects (font (size 1.27 1.27))))
  (property "Footprint" "Capacitor_SMD:C_0603_1608Metric_Pad1.08x0.95mm_HandSolder" (at 107.95 52.07 0) (effects (font (size 1.27 1.27)) (hide yes)))
  (property "Datasheet" "~" (at 107.95 52.07 0) (effects (font (size 1.27 1.27)) (hide yes)))
  (property "Description" "Unpolarized capacitor, small symbol" (at 107.95 52.07 0) (effects (font (size 1.27 1.27)) (hide yes)))
  (pin "2")
  (pin "1"))
 (symbol
  (lib_id "Device:C_Small")
  (at 191.77 77.47 90)
  (unit 1)
  (exclude_from_sim no)
  (in_bom yes)
  (on_board yes)
  (dnp no)
  (fields_autoplaced yes)
  (property "Reference" "C14" (at 191.7763 71.12 90) (effects (font (size 1.27 1.27))))
  (property "Value" "100nF" (at 191.7763 73.66 90) (effects (font (size 1.27 1.27))))
  (property "Footprint" "Capacitor_SMD:C_0603_1608Metric_Pad1.08x0.95mm_HandSolder" (at 191.77 77.47 0) (effects (font (size 1.27 1.27)) (hide yes)))
  (property "Datasheet" "~" (at 191.77 77.47 0) (effects (font (size 1.27 1.27)) (hide yes)))
  (property "Description" "Unpolarized capacitor, small symbol" (at 191.77 77.47 0) (effects (font (size 1.27 1.27)) (hide yes)))
  (pin "2")
  (pin "1"))
 (symbol
  (lib_id "SolderJumpers:3way_selector")
  (at 153.67 63.5 270)
  (unit 1)
  (exclude_from_sim no)
  (in_bom no)
  (on_board yes)
  (dnp no)
  (fields_autoplaced yes)
  (property "Reference" "JP7" (at 162.56 57.0798 90) (effects (font (size 1.27 1.27))))
  (property "Value" "~" (at 162.56 59.6198 90) (effects (font (size 1.27 1.27))))
  (property "Footprint" "Molex522071060:3waysel_default_4" (at 153.67 63.5 0) (effects (font (size 1.27 1.27)) (hide yes)))
  (property "Datasheet" "" (at 153.67 63.5 0) (effects (font (size 1.27 1.27)) (hide yes)))
  (property "Description" "" (at 153.67 63.5 0) (effects (font (size 1.27 1.27)) (hide yes)))
  (pin "4")
  (pin "1")
  (pin "2")
  (pin "3")))
